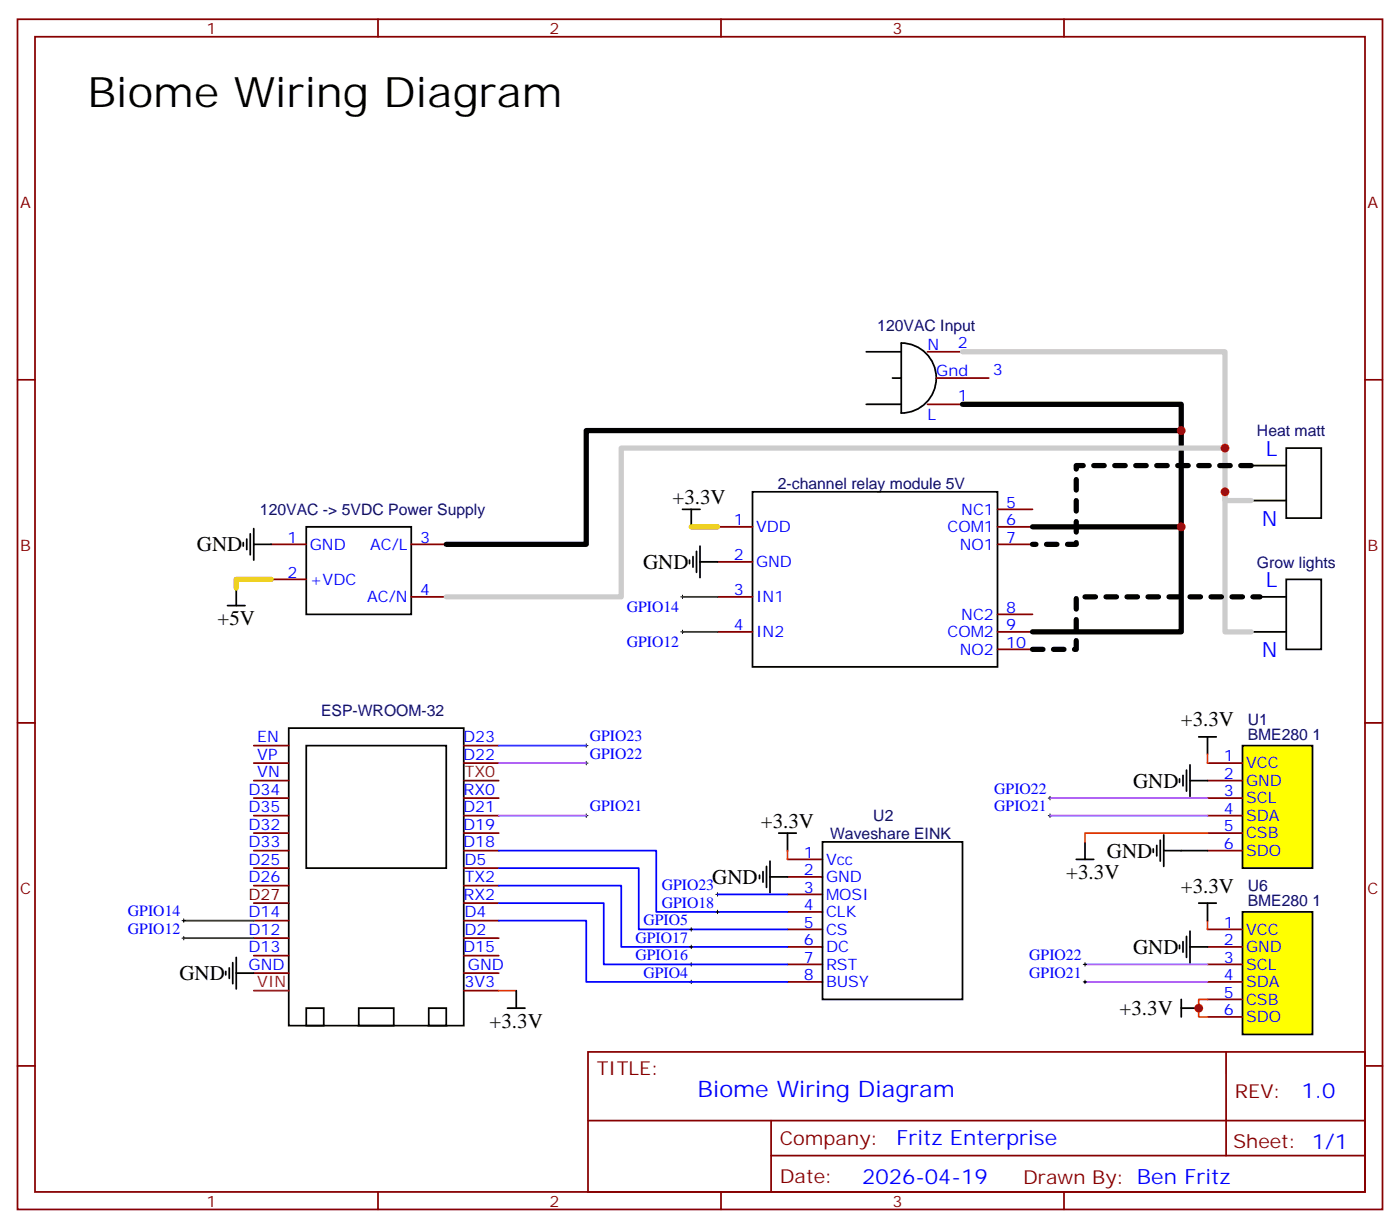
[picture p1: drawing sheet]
<svg xmlns="http://www.w3.org/2000/svg" width="282mm" height="248mm" viewBox="0 0 282 248" stroke-linecap="round" stroke-linejoin="round" font-family="sans-serif">
<g fill="none" stroke="#870000" stroke-width=".35">
<path d="M3.5 3.9h275.2v239.9h-275.2zM7.1 7.4h268.1v232.8h-268.1zM76.2 3.9v3.5M145.3 3.9v3.5M214.5 3.9v3.5M3.5 76.6h3.6M275.2 76.6h3.5M3.5 145.7h3.6M275.2 145.7h3.5M3.5 214.8h3.6M118.5 212h156.7v28.2h-156.7zM247.2 212v20.9"/>
<path d="M275.2 214.8h3.5M118.6 225.9h156.4M155.4 232.9h119.6M155.4 225.9v14.1M76.2 240.2v3.6M145.3 240.2v3.6M214.5 240.2v3.6"/>
</g>
<path d="M250.5 150.3h14.1v24.7h-14.1z" fill="#ff0" stroke="#000" stroke-width=".35"/>
<g fill="none" stroke="#870000" stroke-width=".35">
<path d="M51.2 153.8h7M51.2 157.3h7M51.2 150.3h7M93.5 153.8h7M93.5 150.3h7M243.4 153.8h7.1M243.4 157.3h7.1M51.2 160.9h7M51.2 164.4h7M51.2 167.9h7M51.2 171.4h7M51.2 178.5h7"/>
<path d="M51.2 175h7M93.5 160.9h7M93.5 164.4h7M93.5 167.9h7M93.5 171.4h7M93.5 178.5h7M93.5 175h7M158.7 173.2h7.1M158.7 176.7h7.1M243.4 160.9h7.1M243.4 164.4h7.1M243.4 167.9h7.1"/>
<path d="M243.4 171.4h7.1M51.2 196.1h7M51.2 192.6h7M51.2 189.1h7M51.2 185.6h7M93.5 199.7h7M93.5 196.1h7M93.5 192.6h7M93.5 189.1h7M93.5 185.6h7M93.5 182h7M158.7 180.3h7.1"/>
<path d="M158.7 183.8h7.1M158.7 187.3h7.1M158.7 190.9h7.1M158.7 194.4h7.1M158.7 197.9h7.1"/>
</g>
<path d="M58.2 146.8h35.3v59.9h-35.3zM61.7 150.3h28.3v24.7h-28.3zM165.8 169.7h28.2v31.7h-28.2zM61.7 203.2h3.6v3.5h-3.6zM72.3 203.2h7.1v3.5h-7.1zM86.4 203.2h3.6v3.5h-3.6z" fill="none" stroke="#000" stroke-width=".35"/>
<path d="M93.5 157.3h7" fill="none" stroke="#630" stroke-width=".35"/>
<path d="M51.2 199.7h7" fill="none" stroke="#903" stroke-width=".35"/>
<path d="M51.2 182h7" fill="none" stroke="#600" stroke-width=".35"/>
<path d="M250.5 183.8h14.1v24.7h-14.1z" fill="#ff0" stroke="#000" stroke-width=".35"/>
<g fill="none" stroke="#870000" stroke-width=".35">
<path d="M187 70.9h7M188.7 76.2h10.6M187 81.5h7M54.7 109.7h7M54.7 116.8h7M82.9 109.7h7.1M144.6 106.2h7.1M144.6 113.2h7.1M201.1 106.2h7M201.1 102.7h7M201.1 109.7h7M82.9 120.3h7.1"/>
<path d="M144.6 120.3h7.1M144.6 127.4h7.1M201.1 127.4h7M201.1 123.8h7M201.1 130.9h7M243.4 187.3h7.1M243.4 190.9h7.1M243.4 194.4h7.1M243.4 197.9h7.1M243.4 201.4h7.1M243.4 205h7.1"/>
</g>
<g fill="none" stroke="#000" stroke-width=".35">
<path d="M174.6 70.9h7.1M179.9 76.2h1.8M181.7 69.1a7.1 7.1 0 0 1 7 7.1 7.1 7.1 0 0 1-7 7.1zM151.7 99.1h49.4v35.3h-49.4zM174.6 81.5h7.1M252.2 93.8h7.1M259.3 90.3h7v14.1h-7zM47.6 118.5v3.6M49 109.4v.7M49.7 108.7v2.1M50.4 107.6v4.2M51.2 109.7h3.5"/>
<path d="M51.2 106.5v6.4M61.7 106.2h21.2v17.6h-21.2zM137.6 102.7h3.5M139 112.9v.7M139.3 102.7v3.5M139.7 112.2v2.1M140.4 111.1v4.3M141.1 113.2h3.5M141.1 110.1v6.3M252.2 100.9h7.1M259.3 116.8h7v14.1h-7zM45.9 122.1h3.5"/>
<path d="M252.2 120.3h7.1M252.2 127.4h7.1M237.8 157v.7M238.5 156.3v2.1M239.2 155.2v4.3M239.9 157.3h3.5M239.9 154.2v6.3M241.7 148.5h3.5M243.4 148.5v3.5M153.1 176.4v.7M153.8 175.7v2.1M154.5 174.6v4.3"/>
<path d="M155.2 176.7h3.5M155.2 173.6v6.3M157 167.9h3.5M158.7 167.9v3.5M217 173.2h3.5M218.7 169.7v3.5M232.5 171.1v.7M233.2 170.4v2.1M233.9 169.3v4.3M234.6 171.4h8.8M234.6 168.3v6.3M45.5 195.8v.7"/>
<path d="M46.2 195.1v2.1M46.9 194v4.3M47.6 196.1h3.6M47.6 193v6.3M104.1 199.7v3.5M237.8 190.5v.7M238.5 189.8v2.1M239.2 188.7v4.3M239.9 187.7v6.3M239.9 190.9h3.5M241.7 182h3.5M243.4 182v3.6"/>
<path d="M102.3 203.2h3.5M238.1 203.2h3.6M238.1 201.4v3.6"/>
</g>
<path d="M100.5 171.4h31.8v12.4h26.4M100.5 175h28.3v12.3h29.9M100.5 178.5h24.7v12.4h33.5M100.5 182h21.2v12.4h37M100.5 185.6h17.7v12.3h40.5M144.6 180.3h14.1" fill="none" stroke="#00f" stroke-width=".35"/>
<g fill="none" stroke="#000" stroke-width=".2">
<path d="M137.6 119.9v.7M137.2 127.4h.7M137.2 120.3h.7M137.6 127v.7M117.8 153.8h.7M117.8 150.3h.7M118.2 149.9v.7M118.2 153.5v.7M117.8 164.4h.7M118.2 164v.7M144.6 179.9v.7M211.3 164.4h.7"/>
<path d="M211.3 160.9h.7M211.7 160.5v.7M211.7 164v.7M36.7 185.6h.7M36.7 189.1h.7M37 185.2v.7M37 188.7v.7M139 194.4h.7M139 197.9h.7M139 190.9h.7M139 187.3h.7M139.3 187v.7"/>
<path d="M139.3 190.5v.7M139.3 194v.7M139.3 197.6v.7M144.3 183.8h.7M144.3 180.3h.7M144.6 183.4v.7M218.4 194.4h.7M218.4 197.9h.7M218.7 194v.7M218.7 197.6v.7"/>
</g>
<path d="M243.4 152v1.8M158.7 171.4v1.8M243.4 167.9h-24.7v1.8M100.5 199.7h3.6M243.4 185.6v1.7M243.4 201.4h-1.7v3.6h1.7" fill="none" stroke="#f60" stroke-width=".35"/>
<path d="M100.5 153.8h17.7M100.5 164.4h17.7M211.7 164.4h31.7M211.7 160.9h31.7M218.7 197.9h24.7M218.7 194.4h24.7" fill="none" stroke="#93f" stroke-width=".35"/>
<path d="M100.5 150.3h17.7" fill="none" stroke="#33f" stroke-width=".35"/>
<path d="M137.6 127.4h7M137.6 120.3h7M37 185.6h14.2M37 189.1h14.2" fill="none" stroke="#008700" stroke-width=".35"/>
<path d="M54.7 116.8h-7.1v1.7M139.3 106.2h5.3" fill="none" stroke="#fc0" stroke-width="1.1"/>
<path d="M194 70.9h52.9v30h5.3M246.9 99.1v28.3h5.3M246.9 90.3h-121.7v30h-35.2" fill="none" stroke="#ccc" stroke-width="1.1"/>
<path d="M252.2 93.8h-35.2v15.9h-8.9M208.1 130.9h8.9v-10.6h37" fill="none" stroke="#000" stroke-width="1.1" stroke-dasharray="2.1 2.1"/>
<path d="M194 81.5h44.1v45.9h-30M238.1 86.8h-119.9v22.9h-28.2M208.1 106.2h30" fill="none" stroke="#000" stroke-width="1.1"/>
<g fill="#c00">
<circle cx="241.7" cy="203.2" r=".88"/>
<circle cx="246.9" cy="99.1" r=".88"/>
<circle cx="238.1" cy="106.2" r=".88"/>
<circle cx="238.1" cy="86.8" r=".88"/>
<circle cx="246.9" cy="90.3" r=".88"/>
</g>
<text font-size="8.5" x="17.6" y="21.5">Biome Wiring Diagram</text>
<text font-size="4.6" fill="#00f" x="140.6" y="221">Biome Wiring Diagram</text>
<g font-size="4.2" fill="#00f">
<text x="255.2" y="91.8">L</text>
<text x="254.4" y="106">N</text>
<text x="255.2" y="118.3">L</text>
<text x="254.4" y="132.4">N</text>
<text x="262.3" y="221.3">1.0</text>
<text x="180.7" y="230.8">Fritz Enterprise</text>
<text x="173.8" y="238.6">2026-04-19</text>
</g>
<g font-size="4.2">
<text x="135.6" y="101.5">+3.3V</text>
<text x="39.7" y="111.1">GND</text>
<text x="129.6" y="114.7">GND</text>
<text x="43.8" y="126">+5V</text>
<text x="238" y="146.4">+3.3V</text>
<text x="228.4" y="158.7">GND</text>
<text x="153.4" y="166.8">+3.3V</text>
<text x="223.1" y="172.9">GND</text>
<text x="143.6" y="178.2">GND</text>
<text x="214.9" y="177.2">+3.3V</text>
<text x="238.1" y="179.9">+3.3V</text>
<text x="36.2" y="197.6">GND</text>
<text x="228.4" y="192.3">GND</text>
<text x="98.7" y="207.1">+3.3V</text>
<text x="225.7" y="204.6">+3.3V</text>
</g>
<g font-size="3.9" fill="#800">
<text x="120.3" y="216.6">TITLE:</text>
<text x="248.9" y="221.3">REV:</text>
<text x="157.2" y="230.8">Company:</text>
<text x="248.6" y="231.4">Sheet: 1/1</text>
<text x="157.2" y="238.5">Date:</text>
<text x="206.2" y="238.6">Drawn By: Ben Fritz</text>
</g>
<g font-size="3.2" fill="#800">
<text x="41.6" y="6.9">1</text>
<text x="110.8" y="6.9">2</text>
<text x="179.9" y="6.9">3</text>
<text x="4.1" y="42">A</text>
<text x="275.7" y="42">A</text>
<text x="4.1" y="111.1">B</text>
<text x="275.7" y="111.1">B</text>
<text x="4.1" y="180.3">C</text>
<text x="275.7" y="180.3">C</text>
<text x="41.6" y="243.2">1</text>
<text x="110.8" y="243.2">2</text>
<text x="179.9" y="243.2">3</text>
</g>
<g font-size="3.2" fill="#000080">
<text x="176.8" y="66.8">120VAC Input</text>
<text x="253.4" y="88">Heat matt</text>
<text x="156.8" y="98.5">2-channel relay module 5V</text>
<text x="52.4" y="103.8">120VAC -&gt; 5VDC Power Supply</text>
<text x="253.4" y="114.4">Grow lights</text>
<text x="64.7" y="144.4">ESP-WROOM-32</text>
<text x="251.5" y="149.1">BME280 1</text>
<text x="251.5" y="146.2">U1</text>
<text x="176.1" y="165.5">U2</text>
<text x="167.3" y="169.1">Waveshare EINK</text>
<text x="251.5" y="179.7">U6</text>
<text x="251.5" y="182.6">BME280 1</text>
</g>
<g font-size="3.2" fill="#00f">
<text x="187" y="70.6">N</text>
<text x="193.1" y="70.2">2</text>
<text x="188.7" y="75.8">Gnd</text>
<text x="200.1" y="75.5">3</text>
<text x="193.1" y="80.8">1</text>
<text x="187" y="84.7">L</text>
<text x="147.9" y="105.8">1</text>
<text x="152.4" y="107.2">VDD</text>
<text x="191" y="107.2">COM1</text>
<text x="193.8" y="103.7">NC1</text>
<text x="202.8" y="102.3">5</text>
<text x="202.8" y="105.8">6</text>
<text x="58" y="109.4">1</text>
<text x="62.4" y="110.8">GND</text>
<text x="74.6" y="110.8">AC/L</text>
<text x="84.7" y="109.4">3</text>
<text x="147.9" y="112.9">2</text>
<text x="193.5" y="110.8">NO1</text>
<text x="202.8" y="109.4">7</text>
<text x="58" y="116.4">2</text>
<text x="62.4" y="117.8">+VDC</text>
<text x="84.7" y="119.9">4</text>
<text x="147.9" y="119.9">3</text>
<text x="152.4" y="114.3">GND</text>
<text x="74" y="121.4">AC/N</text>
<text x="126.3" y="123.3">GPIO14</text>
<text x="152.4" y="121.4">IN1</text>
<text x="193.8" y="124.9">NC2</text>
<text x="202.8" y="123.5">8</text>
<text x="126.3" y="130.4">GPIO12</text>
<text x="147.9" y="127">4</text>
<text x="152.4" y="128.4">IN2</text>
<text x="191" y="128.4">COM2</text>
<text x="193.5" y="131.9">NO2</text>
<text x="202.8" y="127">9</text>
<text x="202.8" y="130.5">10</text>
<text x="51.9" y="149.6">EN</text>
<text x="93.4" y="149.6">D23</text>
<text x="118.9" y="149.4">GPIO23</text>
<text x="51.9" y="153.1">VP</text>
<text x="93.4" y="153.1">D22</text>
<text x="118.9" y="152.9">GPIO22</text>
<text x="246.7" y="153.5">1</text>
<text x="251.2" y="154.9">VCC</text>
<text x="50.1" y="160.2">D34</text>
<text x="51.9" y="156.6">VN</text>
<text x="93.4" y="160.2">RX0</text>
<text x="200.4" y="160">GPIO22</text>
<text x="246.7" y="157">2</text>
<text x="246.7" y="160.5">3</text>
<text x="251.2" y="158.4">GND</text>
<text x="251.2" y="161.9">SCL</text>
<text x="50.1" y="167.2">D32</text>
<text x="50.1" y="163.7">D35</text>
<text x="93.4" y="167.2">D19</text>
<text x="93.4" y="163.7">D21</text>
<text x="118.9" y="163.5">GPIO21</text>
<text x="200.4" y="163.5">GPIO21</text>
<text x="246.7" y="164">4</text>
<text x="246.7" y="167.6">5</text>
<text x="251.2" y="165.5">SDA</text>
<text x="50.1" y="170.7">D33</text>
<text x="93.4" y="170.7">D18</text>
<text x="162" y="172.9">1</text>
<text x="246.7" y="171.1">6</text>
<text x="251.2" y="169">CSB</text>
<text x="251.2" y="172.5">SDO</text>
<text x="50.1" y="177.8">D26</text>
<text x="50.1" y="174.3">D25</text>
<text x="93.6" y="174.3">D5</text>
<text x="93.7" y="177.8">TX2</text>
<text x="133.4" y="179.4">GPIO23</text>
<text x="162" y="176.4">2</text>
<text x="162" y="179.9">3</text>
<text x="166.5" y="174.3">Vcc</text>
<text x="166.5" y="177.8">GND</text>
<text x="25.8" y="184.7">GPIO14</text>
<text x="50.1" y="184.9">D14</text>
<text x="93.4" y="181.3">RX2</text>
<text x="93.6" y="184.9">D4</text>
<text x="133.4" y="182.9">GPIO18</text>
<text x="162" y="183.4">4</text>
<text x="166.5" y="181.3">MOSI</text>
<text x="166.5" y="184.9">CLK</text>
<text x="25.8" y="188.2">GPIO12</text>
<text x="50.1" y="191.9">D13</text>
<text x="50.1" y="188.4">D12</text>
<text x="93.4" y="191.9">D15</text>
<text x="93.6" y="188.4">D2</text>
<text x="128.1" y="190">GPIO17</text>
<text x="129.7" y="186.4">GPIO5</text>
<text x="162" y="187">5</text>
<text x="162" y="190.5">6</text>
<text x="166.5" y="188.4">CS</text>
<text x="166.5" y="191.9">DC</text>
<text x="246.7" y="187">1</text>
<text x="246.7" y="190.5">2</text>
<text x="251.2" y="188.4">VCC</text>
<text x="251.2" y="191.9">GND</text>
<text x="50.1" y="195.4">GND</text>
<text x="94.3" y="195.4">GND</text>
<text x="128.1" y="193.5">GPIO16</text>
<text x="129.7" y="197">GPIO4</text>
<text x="162" y="194">7</text>
<text x="162" y="197.6">8</text>
<text x="166.5" y="195.4">RST</text>
<text x="207.5" y="193.5">GPIO22</text>
<text x="207.5" y="197">GPIO21</text>
<text x="246.7" y="194">3</text>
<text x="246.7" y="197.6">4</text>
<text x="251.2" y="195.4">SCL</text>
<text x="93.6" y="199">3V3</text>
<text x="166.5" y="199">BUSY</text>
<text x="246.7" y="201.1">5</text>
<text x="251.2" y="199">SDA</text>
<text x="251.2" y="202.5">CSB</text>
<text x="246.7" y="204.6">6</text>
<text x="251.2" y="206">SDO</text>
</g>
<text font-size="3.2" fill="#630" x="93.7" y="156.6">TX0</text>
<text font-size="3.2" fill="#600" x="50.1" y="181.3">D27</text>
<text font-size="3.2" fill="#903" x="51.9" y="199">VIN</text>
</svg>
